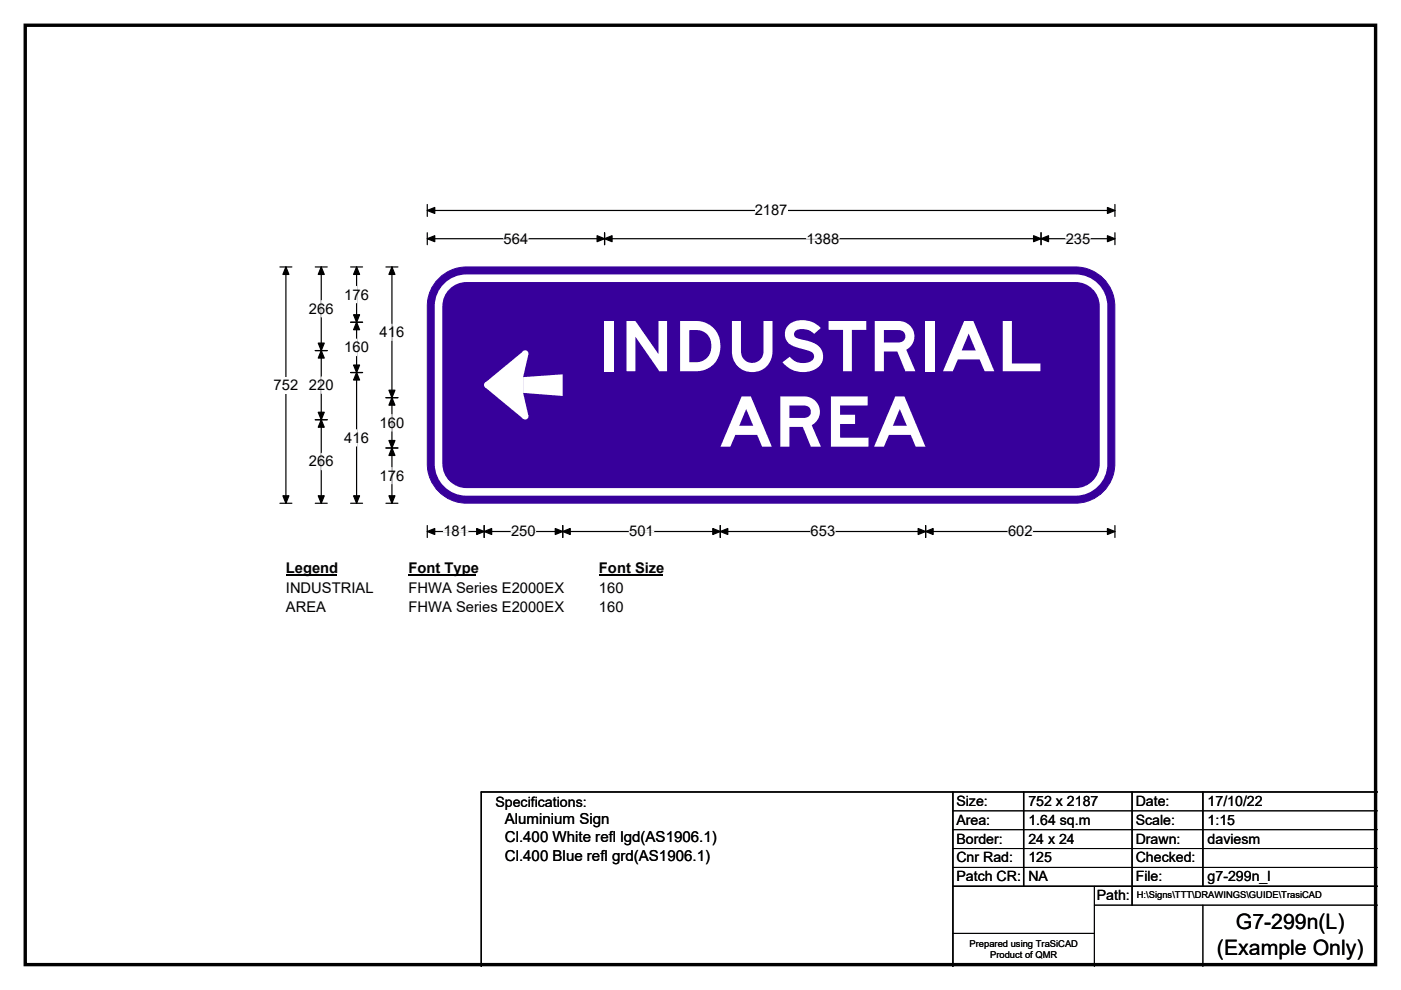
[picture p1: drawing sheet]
<svg xmlns="http://www.w3.org/2000/svg" width="297mm" height="210mm" viewBox="0 0 297 210" stroke-linecap="round" stroke-linejoin="round" font-family="sans-serif">
<path d="M5.4 5.4h286.3v199.2h-286.3z" fill="none" stroke="#000" stroke-width=".72"/>
<path d="M90.6 44.6h145.8M90.6 43.4v2.5M236.4 43.4v2.5" fill="none" stroke="#000" stroke-width=".25"/>
<path d="M90.6 44.6l1.6-.6v1.3zM234.8 44l1.6 .6-1.6 .7z" fill="#000" stroke="#000" stroke-width=".25"/>
<path d="M160 42.9h7v3.5h-7z" fill="#fff"/>
<g fill="none" stroke="#000" stroke-width=".25">
<path d="M59.3 56.6h2.6M60.6 56.6v50.1M90.6 50.6h145.8M90.6 49.4v2.5M128.2 49.4v2.5M220.7 49.4v2.5M236.4 49.4v2.5M59.3 106.7h2.6M90.6 111.5v2.5M90.6 112.7h145.8M102.7 111.5v2.5M119.3 111.5v2.5"/>
<path d="M152.7 111.5v2.5M196.3 111.5v2.5M236.4 111.5v2.5"/>
</g>
<g fill="#000" stroke="#000" stroke-width=".25">
<path d="M60.6 56.6l.7 1.6h-1.3zM90.6 50.6l1.6-.6v1.3zM128.2 50.6l1.6-.6v1.3zM126.6 50l1.6 .6-1.6 .7zM219.1 50l1.6 .6-1.6 .7zM220.7 50.6l1.6-.6v1.3zM234.8 50l1.6 .6-1.6 .7zM60 105.2h1.3l-.7 1.5zM90.6 112.7l1.6-.6v1.3zM102.7 112.7l1.5-.6v1.3zM101.1 112.1l1.6 .6-1.6 .7zM117.7 112.1l1.6 .6-1.6 .7z"/>
<path d="M119.3 112.7l1.6-.6v1.3zM151.1 112.1l1.6 .6-1.6 .7zM152.7 112.7l1.6-.6v1.3zM194.7 112.1l1.6 .6-1.6 .7zM196.3 112.7l1.5-.6v1.3zM234.8 112.1l1.6 .6-1.6 .7z"/>
</g>
<path d="M106.8 50.6h5.2M171 50.6h6.9M226 50.6h5.2M94 112.7h5.2M108.4 112.7h5.2M133.4 112.7h5.2M171.9 112.7h5.2M213.7 112.7h5.2" fill="none" stroke="#fff" stroke-width=".25"/>
<path d="M58 79.9h5.2v3.5h-5.2z" fill="#fff"/>
<g fill="none" stroke="#000" stroke-width=".25">
<path d="M66.8 56.6h2.6M68.1 56.6v50.1M74.3 56.6h2.6M75.6 56.6v50.1M81.8 56.6h2.6M83.1 56.6v50.1M66.8 74.4h2.6M74.3 68.3h2.6M74.3 79h2.6M66.8 89h2.6M81.8 84.3h2.6M81.8 95h2.6"/>
<path d="M66.8 106.7h2.6M74.3 106.7h2.6M81.8 106.7h2.6"/>
</g>
<g fill="#000" stroke="#000" stroke-width=".25">
<path d="M68.1 56.6l.6 1.6h-1.2zM75.6 56.6l.6 1.6h-1.2zM83.1 56.6l.6 1.6h-1.2zM68.1 74.4l.6 1.5h-1.2zM67.5 72.8h1.2l-.6 1.6zM75.6 68.3l.6 1.6h-1.2zM75 77.4h1.2l-.6 1.6zM75 66.8h1.2l-.6 1.5zM75.6 79l.6 1.6h-1.2zM67.5 87.4h1.2l-.6 1.6zM68.1 89l.6 1.6h-1.2zM83.1 84.3l.6 1.6h-1.2z"/>
<path d="M82.5 93.4h1.2l-.6 1.6zM82.5 82.8h1.2l-.6 1.5zM83.1 95l.6 1.6h-1.2zM67.5 105.2h1.2l-.6 1.5zM75 105.2h1.2l-.6 1.5zM82.5 105.2h1.2l-.6 1.5z"/>
</g>
<path d="M68.1 63.8v3.4M68.1 79.9v3.5M75.6 60.7v3.5M75.6 71.9v3.5M83.1 68.7v3.5M68.1 96.1v3.5M75.6 91.1v3.5M83.1 87.9v3.5M83.1 99.1v3.5" fill="none" stroke="#fff" stroke-width=".25"/>
<path d="M60.6 118.7h10.8v3.5h-10.8z" fill="#fff"/>
<path d="M60.6 122h10.8" fill="none" stroke="#000" stroke-width=".32"/>
<path d="M86.6 118.7h14.4v3.5h-14.4z" fill="#fff"/>
<path d="M86.6 122h14.4" fill="none" stroke="#000" stroke-width=".32"/>
<path d="M127 118.7h13.5v3.5h-13.5z" fill="#fff"/>
<path d="M127 122h13.5" fill="none" stroke="#000" stroke-width=".32"/>
<g fill="#fff">
<path d="M60.6 122.9h18.5v3.5h-18.5z"/>
<path d="M86.6 122.9h32.9v3.5h-32.9z"/>
<path d="M127 122.9h5.2v3.5h-5.2z"/>
<path d="M60.6 127.1h8.5v3.5h-8.5z"/>
<path d="M86.6 127.1h32.9v3.5h-32.9z"/>
<path d="M127 127.1h5.2v3.5h-5.2z"/>
</g>
<path d="M93 59.1a8.3 8.3 0 0 1 5.9-2.5h129.1a8.3 8.3 0 0 1 8.4 8.3v33.5a8.4 8.4 0 0 1-8.4 8.3h-129.1a8.3 8.3 0 0 1-8.3-8.3v-33.5a8.3 8.3 0 0 1 2.4-5.8z" fill-rule="evenodd" fill="#37009b" stroke="#37009b" stroke-width=".21"/>
<path d="M94.7 60.7a5.9 5.9 0 0 1 4.2-1.7h129.1a5.9 5.9 0 0 1 6 5.9v33.5a6 6 0 0 1-6 5.9h-129.1a5.9 5.9 0 0 1-5.9-5.9v-33.5a5.9 5.9 0 0 1 1.7-4.2z" fill="none" stroke="#fff" stroke-width="1.6"/>
<g fill="#fff">
<path d="M110.9 80l8.4-.6v4.6l-8.4-.7z"/>
<path d="M102.9 81.1l8.1-6.6 1 .6-1.1 4.9v3.3l1.1 4.9-1 .7-8.1-6.7z" fill-rule="evenodd"/>
<circle cx="111.4" cy="75" r=".68"/>
<circle cx="103.3" cy="81.6" r=".68"/>
<circle cx="111.4" cy="88.3" r=".68"/>
</g>
<path d="M202 168v37M217 168v20M240 168v24M255 168v20M292 168h-190v37M202 188h90" fill="none" stroke="#000" stroke-width=".3"/>
<path d="M202 172h90M202 176h90M202 180h90M202 184h90M202 198h30M232 192h60M232 188v17M255 192v13" fill="none" stroke="#000" stroke-width=".21"/>
<g font-size="14.8" fill="#fff">
<text x="126.8" y="78.7">INDUSTRIAL</text>
<text x="152.3" y="94.7">AREA</text>
</g>
<g font-size="4.5">
<text x="262" y="197.1">G7-299n(L)</text>
<text x="258" y="202.5">(Example Only)</text>
</g>
<g font-size="3.2">
<text x="107" y="178.7">Cl.400 White refl lgd(AS1906.1)</text>
<text x="107" y="174.9">Aluminium Sign</text>
<text x="107" y="182.5">Cl.400 Blue refl grd(AS1906.1)</text>
</g>
<g font-size="3.1">
<text x="160" y="45.7">2187</text>
<text x="106.8" y="51.7">564</text>
<text x="171" y="51.7">1388</text>
<text x="226" y="51.7">235</text>
<text x="73" y="63.5">176</text>
<text x="65.5" y="66.5">266</text>
<text x="80.5" y="71.5">416</text>
<text x="73" y="74.7">160</text>
<text x="58" y="82.7">752</text>
<text x="65.5" y="82.7">220</text>
<text x="73" y="93.9">416</text>
<text x="80.5" y="90.7">160</text>
<text x="65.5" y="98.9">266</text>
<text x="80.5" y="101.9">176</text>
<text x="94" y="113.8">181</text>
<text x="108.4" y="113.8">250</text>
<text x="133.4" y="113.8">501</text>
<text x="171.9" y="113.8">653</text>
<text x="213.7" y="113.8">602</text>
<text x="60.6" y="121.5">Legend</text>
<text x="60.6" y="125.7">INDUSTRIAL</text>
<text x="86.6" y="121.5">Font Type</text>
<text x="86.6" y="125.7">FHWA Series E2000EX</text>
<text x="127" y="121.5">Font Size</text>
<text x="127" y="125.7">160</text>
<text x="60.6" y="129.9">AREA</text>
<text x="86.6" y="129.9">FHWA Series E2000EX</text>
<text x="127" y="129.9">160</text>
</g>
<g font-size="3">
<text x="105" y="171.2">Specifications:</text>
<text x="202.8" y="170.9">Size:</text>
<text x="218" y="170.9">752 x 2187</text>
<text x="240.8" y="170.9">Date:</text>
<text x="256" y="170.9">17/10/22</text>
<text x="202.8" y="174.9">Area:</text>
<text x="202.8" y="178.9">Border:</text>
<text x="218" y="174.9">1.64 sq.m</text>
<text x="218" y="178.9">24 x 24</text>
<text x="240.8" y="174.9">Scale:</text>
<text x="240.8" y="178.9">Drawn:</text>
<text x="256" y="174.9">1:15</text>
<text x="256" y="178.9">daviesm</text>
<text x="202.8" y="182.9">Cnr Rad:</text>
<text x="218" y="182.9">125</text>
<text x="240.8" y="182.9">Checked:</text>
<text x="202.8" y="186.9">Patch CR:</text>
<text x="218" y="186.9">NA</text>
<text x="232.5" y="190.9">Path:</text>
<text x="240.8" y="186.9">File:</text>
<text x="256" y="186.9">g7-299n_l</text>
</g>
<g font-size="2">
<text x="241" y="190.5">H:\Signs\TTT\DRAWINGS\GUIDE\TrasiCAD</text>
<text x="205.6" y="200.8">Prepared using TraSiCAD</text>
<text x="209.9" y="203.2">Product of QMR</text>
</g>
</svg>
